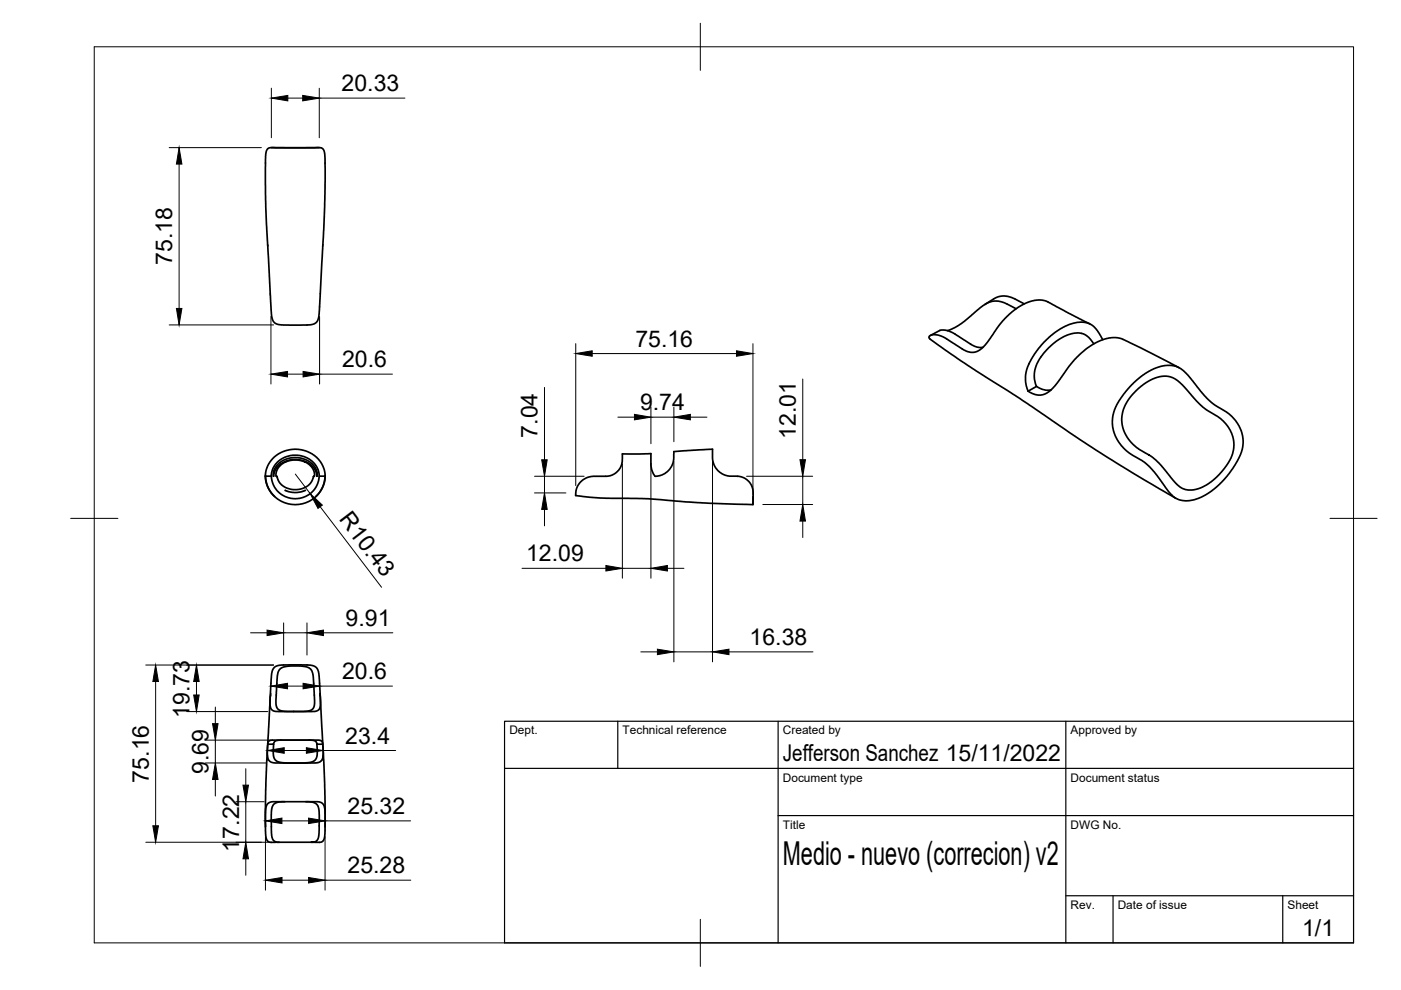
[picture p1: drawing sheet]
<svg xmlns="http://www.w3.org/2000/svg" width="297mm" height="210mm" viewBox="0 0 297 210" stroke-linecap="round" stroke-linejoin="round" font-family="sans-serif">
<!-- layer: Visible -->
<g fill="none" stroke="#000" stroke-width=".36">
<path d="M56.7 31.6l.7-.3h10.4l.6 .2 .3 .6 .2 3.6-.1 8.1-1.1 21.8-.3 2.3-.3 .5-.8 .4-2.3 .1-4.9-.1-.9-.4-.5-.9-1.4-23.7v-10.1l.1-1.4zM57.5 31.3h10.2M56.8 52.1h.1M197.3 71.1l2.1-1.1 1.4 .1 1.2 .4 4.5 2.9 1.1 .3 .8-.1M215.4 65.5l-3.1-1.5-1.1-.2-1.2 .2-1.7 .8-4.5 3.8-1.3 .8-1.6 .7M217.2 64.4l-2.6-1.3-.9-.3h-1.1l-1.5 .3-2.3 1.5M231.1 68.7l-9.3-4.8-.9-.3h-1l-1.5 .3-1.4 .6-2.5 1.6-2.5 2.7-3.2 4.4-1 1-.9 .4-1 .1-1-.2-4.5-2.9-1.3-.5-1.5-.1-.5 .2-.1 .4 .6 .6 6.1 4.3 12.3 7.8 16.3 11.1 7.6 4.7 9.4 5.5M231.9 72.9l-1.4-1.7-.7-.4-1.2-.2-1.1 .1-1.3 .4-2.2 1.2-2 1.8-1.8 2.3-.5 1.2-.4 1.5v1.3l.5 1.5-1.8 1M233.8 72l-1.1-1.8-.8-1-1.1-.6-1-.3h-1.3l-1.6 .4-1.5 .7-1.6 1-1.3 1.1-1.8 1.7-1.2 1.7-1.3 2-.5 1.5-.3 1.3 .1 1.4 .5 1.8M250 78l-12.1-6.1-1.3-.3h-1.3l-1.4 .4-1.8 .8-1.6 1-1.3 1.1-2.5 2.7-3.1 4.3-1.7 1.4-1.1 .4h-.9l-.9-.2-1-.6M57.8 97.2l1.1-.9 .9-.4 2.3-.6 2.2 .2 1 .3 1.2 .7 .9 .8 .8 1 .7 2-.2 2-.3 1-.7 1.2-.9 .9-1 .7-1.1 .6-1.2 .2-1.5 .1-1.1-.2-1.1-.4-1.1-.7-1-1-.7-1-.5-1.5-.2-1v-.9l.3-1.1 .6-1.2zM58.7 98.7l1.2-1 1.3-.5 1.4-.2 1.4 .2 1.4 .6 1.1 .9 .6 1.1 .1 1.1-.4-1.3-1.2-1.3-1.4-.7-1.9-.2-1.9 .4-1.1 .7-.9 1.1-.4 1.4v-1z"/>
<path d="M60.5 98l1.7-.5 1.4 .1 1.1 .4M60.5 98l-.8 .4-.6 .7-.5 1-.1 .8 .2 .1 .5 1.2 .6 .7 1 .6 1.4 .3h1.3l1.5-.6 .9-.8 .6-1.4 .2-.1-.1-.8-.4-.9-.7-.8-.8-.4M219.8 81.9l1.3 .7 .7 .1 1.1-.1M239.8 81.7l2.5-2.2 2.3-1.3 1.4-.5 1.2-.2h1.2l1 .2 .9 .5 1.2 1 3.4 4.2 1.7 1.7 1.1 .9 2.7 1.6 1.6 1.6 1 1.6 .5 1.6 .1 1.6-.4 1.7-1.2 2.6-1.4 2.1-1.5 1.8-1.8 1.6-2.1 1.3-2.2 .9-1.7 .2-1.1-.2-.9-.3-1.4-1.2-2.6-3.7-1.7-2-1.5-1.2-2.6-1.5-1.8-1.6-1.2-1.9-.4-1.3-.3-1.5 .1-1.5 .4-1.4 .7-1.5 1.3-1.9zM240.3 83.4l2.2-1.9 1.9-1.1 2.1-.6 1.7 .1 1 .5 1.5 1.2 3 3.4 1.3 1.3 3.4 2.2 .9 .8 1 1.1 .8 1.4 .4 1.4 .1 1.6-.3 1.4-.4 1.1-.9 1.5-1.5 1.8-2.1 1.8-1.8 1-1.9 .5-1.6-.2-1-.5-.8-.7-3-3.7-1.2-1.2-1.3-1-2.4-1.4-1.1-.9-1.1-1.3-.8-1.3-.4-1.1-.2-1.3 .2-2 .5-1.2 .8-1.4zM56.3 100.8l.1 1.3 .3 1.1 .6 1 .9 1.1M56.3 101h1.2M57.5 101l.3-1.6 1-1.4 1.5-1 1.8-.5 1.3 .1 1 .2 1.7 .9 1.1 1.5 .4 .9 .1 .9M57.5 101h.1M60.5 104l.8 .3 1.1 .1 1.3-.1 1-.3M68.9 101h-1.2l-.2 .9-.4 1.2-1.2 1.5-1.7 .9-1.5 .2-1.7-.2-1.1-.5-.8-.6-1.1-1.5-.5-1.9M68.9 100.8v1l-.4 1.4-.6 1-.9 1.1"/>
<path d="M159.7 105.3l-.1 1.7-11.7-.4-10.6-.9-10-.1-5.3-.5 .2-1.2 .3-.9 .6-.8 .8-.7 1.6-.5 3.6-.1 .7-.2 .9-.5 .6-.7 .5-.9 .1-.8 .1-1.6h6v2.6l.4 1.5a.84 .84 0 0 0 1.4 .6l1.2-.5 .6-.5 .7-.9 .5-1.4 .1-1.8 8.2-.6v2.1l.1 .8 .5 1 .6 .8 1 .7 .9 .3 3.1 .2 .8 .4 .8 .8 .7 1.5v3.2M56.7 158l-.3 8.1-.1 9.2M57 157.2l.6-.3 10.4 .1 .3 .2 .1 .4v3.1l-.5 .8-1 .3-9.2-.1-.7-.5-.3-.7v-2.6zM57.3 147.6l-.5 10.2M58 157.8l-.1 2 .3 1.1 .9 .7 1.8 .2 4.2-.1 1.4-.3 .5-.5 .2-.7v-2.4M58.2 141.5l.6-.3 .8-.2h4.4l2.1 .1 1 .4 .4 1 .2 1.8 .3 4.7-.1 .9-.3 .6-.6 .3-.8 .1-7.7-.1-.9-.3-.3-.5-.1-.9 .3-4.8 .2-1.8zM59.4 141.8l.6-.4 .9-.1 2.5-.1 1.6 .2 .9 .5 .4 .8 .1 .8 .3 4.9-.1 1.4-.4 .6-1.4 .4h-4.1l-1.2-.1-.7-.5-.3-1 .2-5.2 .2-1.4zM67.9 147.6l.5 10.2h-1.2l-.3-.7-.9-.2h-7l-.7 .3-.3 .6h-1.2M68.5 158l.3 8.1 .1 9.2M60.4 170h-1.1l-.9 .3-.6 .5-.2 .9-.1 4.4 .2 1.5 .4 .7 1.1 .3M64.8 170h1.1l.9 .3 .6 .5 .2 .9 .1 4.4-.2 1.4-.5 .9-1 .2h1.8l.6-.2 .4-.7 .1-.9v-5.1l-.4-1.3-.9-.4h-9.8l-.9 .3-.4 .6-.2 1.1v5.2l.4 1.1 .7 .3h8.6"/>
</g>
<!-- layer: BORDER -->
<path d="M20 9.9h267v190h-267zM148.5 4.9v10M15 109.9h10M282 109.9h10M148.5 194.9v10" fill="none" stroke="#000" stroke-width=".21"/>
<!-- layer: TITLEBLOCK -->
<path d="M107 152.9h180v47h-180zM131 152.9v10M165 152.9v47M226 152.9v47M107 162.9h180M165 172.9h122M226 189.9h61M236 189.9v10M272 189.9v10" fill="none" stroke="#000" stroke-width=".25"/>
<!-- layer: FD_Dimensions -->
<g fill="none" stroke="#000" stroke-width=".21">
<path d="M57.5 18.7v10.5M67.7 18.7v10.5M35.9 31.3h19.5M38 34.8v30.6M61 20.8h3.2M67.7 20.8h18.2M35.9 68.9h22.1M57.4 67.1v14.3M61 79.3h3.3M67.8 67.1v14.3M67.8 79.3h15.4M122.1 72.9v30"/>
<path d="M125.6 75h30.5M159.6 72.9v32M115.4 82.1v15.4M131 88.4h3.5M132 98.4v24.2M138 86.4v7.7M138 98.3v24.3M138 88.4h4.9M142.9 86.4v7.3M142.9 97.9v42.4M146.4 88.4h3.5M151.1 97.4v42.9"/>
<path d="M170.2 80.4v17.1M62.6 100.5l3.2 4.2M67.9 107.4l13 17.1M113.3 104.5h6.7M113.3 101h10.5M115.4 101v3.5M115.4 108v3.5M158.3 101h14M161.7 107h10.6M170.2 101v6M170.2 110.5v3.5M53.1 134.2h3.5"/>
<path d="M60.1 132.1v6.8M60.1 134.2h5M65.1 132.1v6.8M68.6 134.2h14.7M110.7 120.5h17.8M132 120.5h6M135.9 138.2h3.5M141.5 120.5h3.5M142.9 138.2h8.2M154.6 138.2h17.8M30.9 141h27.1M33 144.5v30.6"/>
<path d="M39.6 150.9h17.2M41.7 144.5v2.9M43.6 156.9h13.8M45.7 149.9v3.5M45.7 156.9v4.9M57.4 147v.6M60.3 159.1h4.7M61 145.5h3.3M67.8 147v.6M67.8 145.5h15.4M68.5 159.1h15.4M30.9 178.6h26.2"/>
<path d="M43.6 161.8h12.9M45.7 165.3v3.5M50 170h6M52.1 163v3.5M52.1 170v8.6M56.3 176.1h.1M56.3 177.4v11.3M56.7 160.1v1.1M59.8 174h5.6M68.5 160.1v1.1M68.9 177.4v11.3M68.9 176.1h.1"/>
<path d="M68.9 174h18.2M52.1 182.1v3.5M59.8 186.6h5.6M68.9 186.6h18.2"/>
</g>
<g fill="#000" stroke="#000" stroke-width=".21">
<path d="M38 31.3l.6 3.5h-1.2zM57.5 20.8l3.5-.6v1.2zM64.2 20.2l3.5 .6-3.5 .6zM37.4 65.4h1.2l-.6 3.5zM57.4 79.3l3.6-.5v1.1zM64.3 78.8l3.5 .5-3.5 .6zM122.1 75l3.5-.6v1.1zM156.1 74.4l3.5 .6-3.5 .5zM114.9 97.5h1.1l-.6 3.5zM134.5 87.9l3.5 .5-3.5 .6zM142.9 88.4l3.5-.5v1.1zM169.6 97.5h1.2l-.6 3.5z"/>
<path d="M65.8 104.7l2.5 2.4-.9 .7zM115.4 104.5l.6 3.5h-1.1zM128.5 119.9l3.5 .6-3.5 .6zM138 120.5l3.5-.6v1.2zM170.2 107l.6 3.5h-1.2zM56.6 133.6l3.5 .6-3.5 .6zM65.1 134.2l3.5-.6v1.2zM139.4 137.6l3.5 .6-3.5 .6zM151.1 138.2l3.5-.6v1.2zM33 141l.6 3.5h-1.2zM41.7 141l.5 3.5h-1.1zM41.1 147.4h1.1l-.5 3.5z"/>
<path d="M45.1 153.4h1.1l-.5 3.5zM56.7 159.1l3.6-.6v1.2zM57.4 145.5l3.6-.6v1.1zM64.3 144.9l3.5 .6-3.5 .5zM65 158.5l3.5 .6-3.5 .6zM32.4 175.1h1.2l-.6 3.5zM45.7 161.8l.5 3.5h-1.1zM51.5 166.5h1.2l-.6 3.5zM56.3 174l3.5-.5v1.1zM65.4 173.5l3.5 .5-3.5 .6zM52.1 178.6l.6 3.5h-1.2zM56.3 186.6l3.5-.6v1.2z"/>
<path d="M65.4 186l3.5 .6-3.5 .6z"/>
</g>
<text font-size="7" x="166" y="183.4">Medio - nuevo (correcion) v2</text>
<g font-size="4.9">
<text x="72.4" y="19.3">20.33</text>
<text x="36.5" y="56.2" transform="rotate(-90 36.5 56.2)">75.18</text>
<text x="72.5" y="77.9">20.6</text>
<text x="134.7" y="73.5">75.16</text>
<text x="135.7" y="87">9.74</text>
<text x="114" y="92.8" transform="rotate(-90 114 92.8)">7.04</text>
<text x="168.7" y="93.1" transform="rotate(-90 168.7 93.1)">12.01</text>
<text x="71.8" y="110.1" transform="rotate(53 71.8 110.1)">R10.43</text>
<text x="111.5" y="119">12.09</text>
<text x="73.3" y="132.7">9.91</text>
<text x="158.9" y="136.8">16.38</text>
<text x="72.5" y="144">20.6</text>
<text x="40.2" y="152.2" transform="rotate(-90 40.2 152.2)">19.73</text>
<text x="73.2" y="157.7">23.4</text>
<text x="166" y="161.4">Jefferson Sanchez 15/11/2022</text>
<text x="31.5" y="165.9" transform="rotate(-90 31.5 165.9)">75.16</text>
<text x="44.2" y="164.1" transform="rotate(-90 44.2 164.1)">9.69</text>
<text x="73.7" y="172.6">25.32</text>
<text x="50.7" y="180.5" transform="rotate(-90 50.7 180.5)">17.22</text>
<text x="73.7" y="185.2">25.28</text>
<text x="276.1" y="198.6">1/1</text>
</g>
<g font-size="2.5">
<text x="108" y="155.7">Dept.</text>
<text x="132" y="155.7">Technical reference</text>
<text x="166" y="155.7">Created by</text>
<text x="227" y="155.7">Approved by</text>
<text x="166" y="165.7">Document type</text>
<text x="227" y="165.7">Document status</text>
<text x="166" y="175.7">Title</text>
<text x="227" y="175.7">DWG No.</text>
<text x="227" y="192.7">Rev.</text>
<text x="237" y="192.7">Date of issue</text>
<text x="273" y="192.7">Sheet</text>
</g>
</svg>
